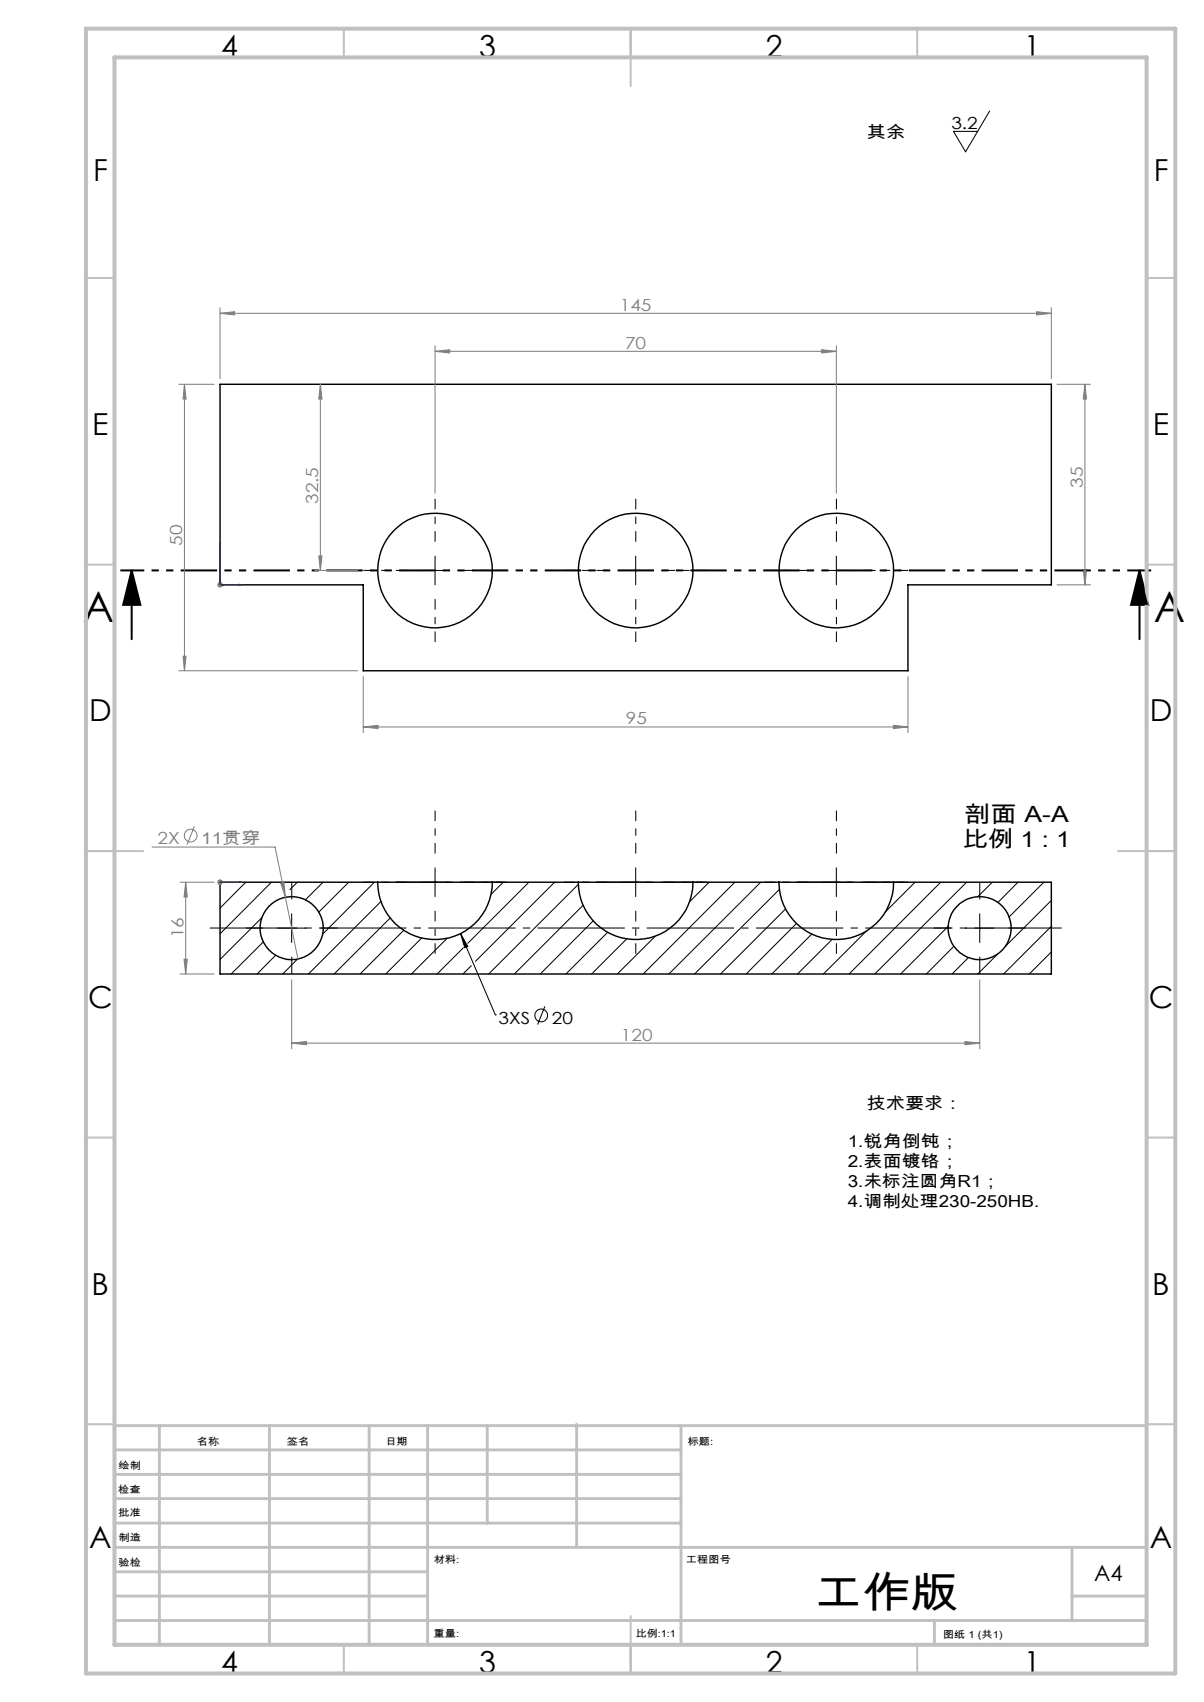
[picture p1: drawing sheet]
<svg xmlns="http://www.w3.org/2000/svg" width="210mm" height="297mm" viewBox="0 0 210 297" stroke-linecap="round" stroke-linejoin="round" font-family="sans-serif">
<g fill="none" stroke="#000" stroke-width=".25">
<path d="M38.4 67.1h145v35h-25v14.9h-95v-14.9h-25zM65.9 153.9a10 10 0 0 0 10 10 10 10 0 0 0 10-10M65.9 153.9h20M65.9 153.9h-27.5v16.1h145v-16.1h-27.5M85.9 153.9h15M100.9 153.9a10 10 0 0 0 10 10 10 10 0 0 0 10-10M100.9 153.9h20M120.9 153.9h15M135.9 153.9a10 10 0 0 0 10 10 10 10 0 0 0 10-10M135.9 153.9h20"/>
<circle cx="75.9" cy="99.6" r="10"/>
<circle cx="110.9" cy="99.6" r="10"/>
<circle cx="145.9" cy="99.6" r="10"/>
<circle cx="50.9" cy="162" r="5.5"/>
<circle cx="170.9" cy="162" r="5.5"/>
</g>
<g fill="none" stroke="#000" stroke-width=".18">
<path d="M172.6 19.4l-4.2 7.1-2.1-3.6h4.2M73.4 99.6h5M75.9 97v5.1M108.4 99.6h5M110.9 97v5.1M143.4 99.6h5M145.9 97v5.1M42.9 153.9l-4.5 4.6M47.3 153.9l-8.9 9M50.9 159.5v5M51.9 153.9l-1.3 1.4M56.3 153.9l-3 3.1"/>
<path d="M60.8 153.9l-5.2 5.3M65.3 153.9l-9 9.1M66.5 157.3l-12.7 12.7M73.4 153.9h5M75.9 151.4v5.1M87.8 153.9l-2.1 2.2M92.3 153.9l-10.7 10.7M96.7 153.9l-13.8 13.8M100.9 154.3l-15.7 15.7M101.7 158l-12 12M108.4 153.9h5M110.9 151.4v5.1"/>
<path d="M123.7 153.9l-3.4 3.5M128.2 153.9l-16 16.1M132.7 153.9l-16 16.1M136 155.2l-14.9 14.8M137 158.6l-11.3 11.4M143.4 153.9h5M145.9 151.4v5.1M159.6 153.9l-5.2 5.2M164.1 153.9l-16 16.1M168.6 153.9l-16 16.1M170.9 159.5v5M173.1 153.9l-2.5 2.6"/>
<path d="M177.6 153.9l-3.5 3.6M182.1 153.9l-6.1 6.1M183.4 157.1l-8.1 8.1M45.7 160.1l-7.3 7.3M45.9 164.4l-5.6 5.6M48.1 166.7l-3.3 3.3M48.4 162h5M51.9 167.4l-2.6 2.6M68.1 160.2l-9.8 9.8M70.4 162.3l-7.6 7.7M73.6 163.7l-6.3 6.3M78 163.7l-6.2 6.3"/>
<path d="M80.3 162.9l6.1 14.2M80.3 162.9l1.3 2.3-.5 .2zM80.8 165.4l-4.6 4.6M82.2 168.5l-1.4 1.5M86.4 177.1h.1M95 175.6l-1.2 3.2M103.5 160.7l-9.3 9.3M106 162.7l-7.3 7.3M109.3 163.8l-6.1 6.2M114.3 163.4l-6.6 6.6M138.9 161.1l-8.8 8.9M141.6 163l-7 7"/>
<path d="M145.1 163.9l-6 6.1M151.1 162.5l-7.5 7.5M165.4 161.6l-8.3 8.4M166.4 165.1l-4.8 4.9M168.4 162h5M168.9 167.1l-2.8 2.9M174.1 166.4l-3.6 3.6M183.4 161.6l-8.4 8.4M183.4 166.1l-3.9 3.9"/>
<circle cx="94.4" cy="177.2" r="1.11"/>
</g>
<g fill="none" stroke="#808080" stroke-width=".18">
<path d="M38.4 54.7l2.5-.3v.6zM38.4 53.7v12.4M38.4 54.7h145M180.8 54.4l2.6 .3-2.6 .3zM183.4 53.7v12.4M31.2 67.1h6.2M32.2 67.1l.3 2.5h-.6zM32.2 67.1v49.9M55.9 67.1l.3 2.5h-.6zM55.9 67.1v32.5M75.9 61.3l2.5-.3v.6zM75.9 60.3v25.8"/>
<path d="M75.9 61.3h70M143.3 61l2.6 .3-2.6 .3zM145.9 60.3v25.8M184.4 67.1h5.8M189.2 67.1l.3 2.5h-.6zM189.2 67.1v35M54.9 99.6h7.5M55.6 97h.6l-.3 2.6zM188.9 99.5h.6l-.3 2.6zM31.2 117h31.2M31.9 114.5h.6l-.3 2.5zM37.9 102.1h1"/>
<path d="M38 101.7l.7 .7M38.4 101.6v.9M38.7 101.7l-.7 .7M63.4 118.1v9.7M158.4 118.1v9.7M184.4 102.1h5.8M63.4 126.9l2.5-.3v.5zM63.4 126.9h95M155.8 126.6l2.6 .3-2.6 .2zM26.5 147.8h21.5l1.8 8.8M31.4 153.9h6M32.4 153.9l.3 2.6h-.6z"/>
<path d="M32.4 153.9v16.1M33.9 144.2l-1.3 3.2M37.9 153.9h1M38 153.6l.7 .7M38.4 153.5v.9M38.7 153.6l-.7 .7M49 154.1l.5-.1 .3 2.6zM49.8 156.6l2.2 10.8M31.4 170h6M32.1 167.4h.6l-.3 2.6zM50.9 171v12M170.9 171v12"/>
<path d="M50.9 182l2.5-.3v.6zM50.9 182h120M168.3 181.7l2.6 .3-2.6 .3z"/>
<circle cx="33.3" cy="145.8" r="1.11"/>
</g>
<path d="M23 99.6l1.5 5.9h-3zM23 99.6v11.9M198.8 99.6l1.5 5.9h-3zM198.8 99.6v11.9" fill="none" stroke="#000" stroke-width=".35"/>
<path d="M38.4 94.6l.1 .4h-.2zM38.4 94.6v7.5h3.7M38.4 100.6l.1 .4h-.2zM38.7 101.9l.4 .2-.4 .1zM41.7 101.9l.4 .2-.4 .1zM38.3 153.9h.2zM38.4 153.9h.1M38.4 153.9h3.7M42.1 153.9h-.4h.4" fill="none" stroke="#00f" stroke-width=".18"/>
<path d="M69 153.9h18.7M104 153.9h18.7M139 153.9h18.7" fill="none" stroke="#000" stroke-width=".18" stroke-dasharray="15.2 1.3 1.3 1.3" stroke-dashoffset="7.8" stroke-linecap="butt"/>
<path d="M36.4 161.9h149" fill="none" stroke="#000" stroke-width=".18" stroke-dasharray="15.2 1.3 1.3 1.3" stroke-dashoffset="-.2" stroke-linecap="butt"/>
<path d="M50.9 156.9v-3M170.9 156.9v-3M45.9 161.9h-3M50.9 166.9v3M55.9 161.9h3M165.9 161.9h-3M170.9 166.9v3M175.9 161.9h3" fill="none" stroke="#000" stroke-width=".18" stroke-dasharray="15.2 1.3 1.3 1.3" stroke-linecap="butt"/>
<g fill="none" stroke="#000" stroke-width=".18" stroke-dasharray="15.2 1.3 1.3 1.3" stroke-dashoffset="13.4" stroke-linecap="butt">
<path d="M70.9 99.5h-7.5M75.9 94.5v-7.5M80.9 99.5h7.5M105.9 99.5h-7.5M110.9 94.5v-7.5M115.9 99.5h7.5M140.9 99.5h-7.5M145.9 94.5v-7.5M150.9 99.5h7.5M75.9 104.5v7.5M110.9 104.5v7.5M145.9 104.5v7.5"/>
<path d="M70.9 153.9h-7.5M75.9 148.9v-7.5M75.9 158.9v7.5M80.9 153.9h7.5M105.9 153.9h-7.5M110.9 148.9v-7.5M110.9 158.9v7.5M115.9 153.9h7.5M140.9 153.9h-7.5M145.9 148.9v-7.5M145.9 158.9v7.5M150.9 153.9h7.5"/>
</g>
<path d="M200.8 99.5h-179.8" fill="none" stroke="#000" stroke-width=".35" stroke-dasharray="6.3 1.3 1.3 1.3 1.3 1.3" stroke-dashoffset="2.2" stroke-linecap="butt"/>
<g fill="none" stroke="#c0c0c0" stroke-width=".35">
<path d="M60 5v5M110 5v10M160 5v5M15 48.5h5M200 48.5h5M15 98.5h5M200 98.5h5M15 148.5h10M195 148.5h10M15 198.5h5M200 198.5h5M15 248.5h5"/>
<path d="M200 248.5h5M60 287v5M110 282v10M160 287v5"/>
</g>
<g fill="none" stroke="#c0c0c0" stroke-width=".5">
<path d="M20 231.8v55.2M20 248.8h180M20 257.3h98.8M20 253h98.8M27.8 248.8v38.2M47 248.8v38.2M64.4 248.8v38.2M74.6 248.8v38.2M85 248.8v17M100.6 248.5v21.5M118.8 248.8v38.2M20 265.8h98.8"/>
<path d="M20 261.5h98.8M20 278.5h54.6M20 274.3h54.6M20 270h180M187 278.5h13M187 270v12.8M20 282.8h180M163 282.8v4.2"/>
</g>
<path d="M15 5h190v287h-190zM20 10h180v277h-180z" fill="none" stroke="#c0c0c0" stroke-width=".7"/>
<g fill="#000">
<path d="M80.3 162.9l1.3 2.3-.5 .2z"/>
<path d="M198.8 99.6l1.5 5.9h-3zM23 99.6l1.5 5.9h-3z"/>
</g>
<g fill="#00f">
<path d="M41.7 101.9l.4 .2-.4 .1zM38.4 94.6l.1 .4h-.2z"/>
<path d="M38.7 101.9l.4 .2-.4 .1zM38.4 100.6l.1 .4h-.2zM41.7 153.9h.4zM38.3 153.9h.2zM41.7 153.9h.4zM38.3 153.9h.2z"/>
</g>
<g fill="#808080">
<path d="M180.8 54.4l2.6 .3-2.6 .3zM38.4 54.7l2.5-.3v.6z"/>
<path d="M75.9 61.3l2.5-.3v.6zM143.3 61l2.6 .3-2.6 .3zM63.4 126.9l2.5-.3v.5zM155.8 126.6l2.6 .3-2.6 .2zM49 154.1l.8 2.5-.3-2.6zM50.9 182l2.5-.3v.6zM168.3 181.7l2.6 .3-2.6 .3z"/>
<path d="M55.6 97h.6l-.3 2.6zM55.9 67.1l.3 2.5h-.6zM188.9 99.5h.6l-.3 2.6zM189.2 67.1l.3 2.5h-.6zM32.1 167.4h.6l-.3 2.6zM32.4 153.9l.3 2.6h-.6z"/>
<path d="M32.2 67.1l.3 2.5h-.6zM31.9 114.5h.6l-.3 2.5z"/>
</g>
<g font-size="7.4">
<text x="14.4" y="108.6">A</text>
<text x="201.2" y="108.6">A</text>
<text x="142.1" y="280.5">工作版</text>
</g>
<g font-size="5.3">
<text x="38.5" y="9.9">4</text>
<text x="83.5" y="9.9">3</text>
<text x="133.6" y="9.9">2</text>
<text x="178.6" y="9.9">1</text>
<text x="16.2" y="31.6">F</text>
<text x="201.2" y="31.6">F</text>
<text x="16.1" y="75.9">E</text>
<text x="201.1" y="75.9">E</text>
<text x="15.5" y="125.9">D</text>
<text x="200.5" y="125.9">D</text>
<text x="15.4" y="175.9">C</text>
<text x="200.4" y="175.9">C</text>
<text x="16" y="225.9">B</text>
<text x="201" y="225.9">B</text>
<text x="15.5" y="270.1">A</text>
<text x="200.5" y="270.1">A</text>
<text x="38.5" y="291.9">4</text>
<text x="83.5" y="291.9">3</text>
<text x="133.6" y="291.9">2</text>
<text x="178.6" y="291.9">1</text>
</g>
<g font-size="3.9">
<text x="168.1" y="143.5">剖面 A-A</text>
<text x="167.9" y="147.8">比例 1 : 1</text>
<text x="190.9" y="275.8">A4</text>
</g>
<g font-size="2.9">
<text x="165.9" y="22.5">3.2</text>
<text x="151.2" y="24.1">其余</text>
<text x="86.9" y="178.8">3XS</text>
<text x="96.2" y="178.8">20</text>
<text x="151.2" y="193.5">技术要求：</text>
<text x="147.9" y="200.2">1.锐角倒钝；</text>
<text x="147.9" y="203.7">2.表面镀铬；</text>
<text x="147.9" y="207.2">3.未标注圆角R1；</text>
<text x="147.9" y="210.7">4.调制处理230-250HB.</text>
</g>
<g font-size="2.9" fill="#808080">
<text x="108.1" y="54.3">145</text>
<text x="109" y="60.9">70</text>
<text x="55.5" y="88" transform="rotate(-90 55.5 88)">32.5</text>
<text x="188.8" y="85.1" transform="rotate(-90 188.8 85.1)">35</text>
<text x="31.8" y="95.2" transform="rotate(-90 31.8 95.2)">50</text>
<text x="109.2" y="126.4">95</text>
<text x="27.5" y="147.3">2X</text>
<text x="35.1" y="147.3">11贯穿</text>
<text x="32" y="163.7" transform="rotate(-90 32 163.7)">16</text>
<text x="108.3" y="181.6">120</text>
</g>
<g font-size="1.7">
<text x="20.7" y="256.3">绘制</text>
<text x="34.3" y="252.2">名称</text>
<text x="50" y="252.1">签名</text>
<text x="67.2" y="252.1">日期</text>
<text x="120" y="252.1">标题:</text>
<text x="20.6" y="260.5">检查</text>
<text x="20.6" y="264.5">批准</text>
<text x="20.7" y="269">制造</text>
<text x="20.7" y="273.3">验检</text>
<text x="75.6" y="272.7">材料:</text>
<text x="119.6" y="272.7">工程图号</text>
<text x="75.6" y="285.7">重量:</text>
<text x="110.9" y="285.7">比例:1:1</text>
<text x="164.5" y="285.8">图纸 1 (共1)</text>
</g>
</svg>
